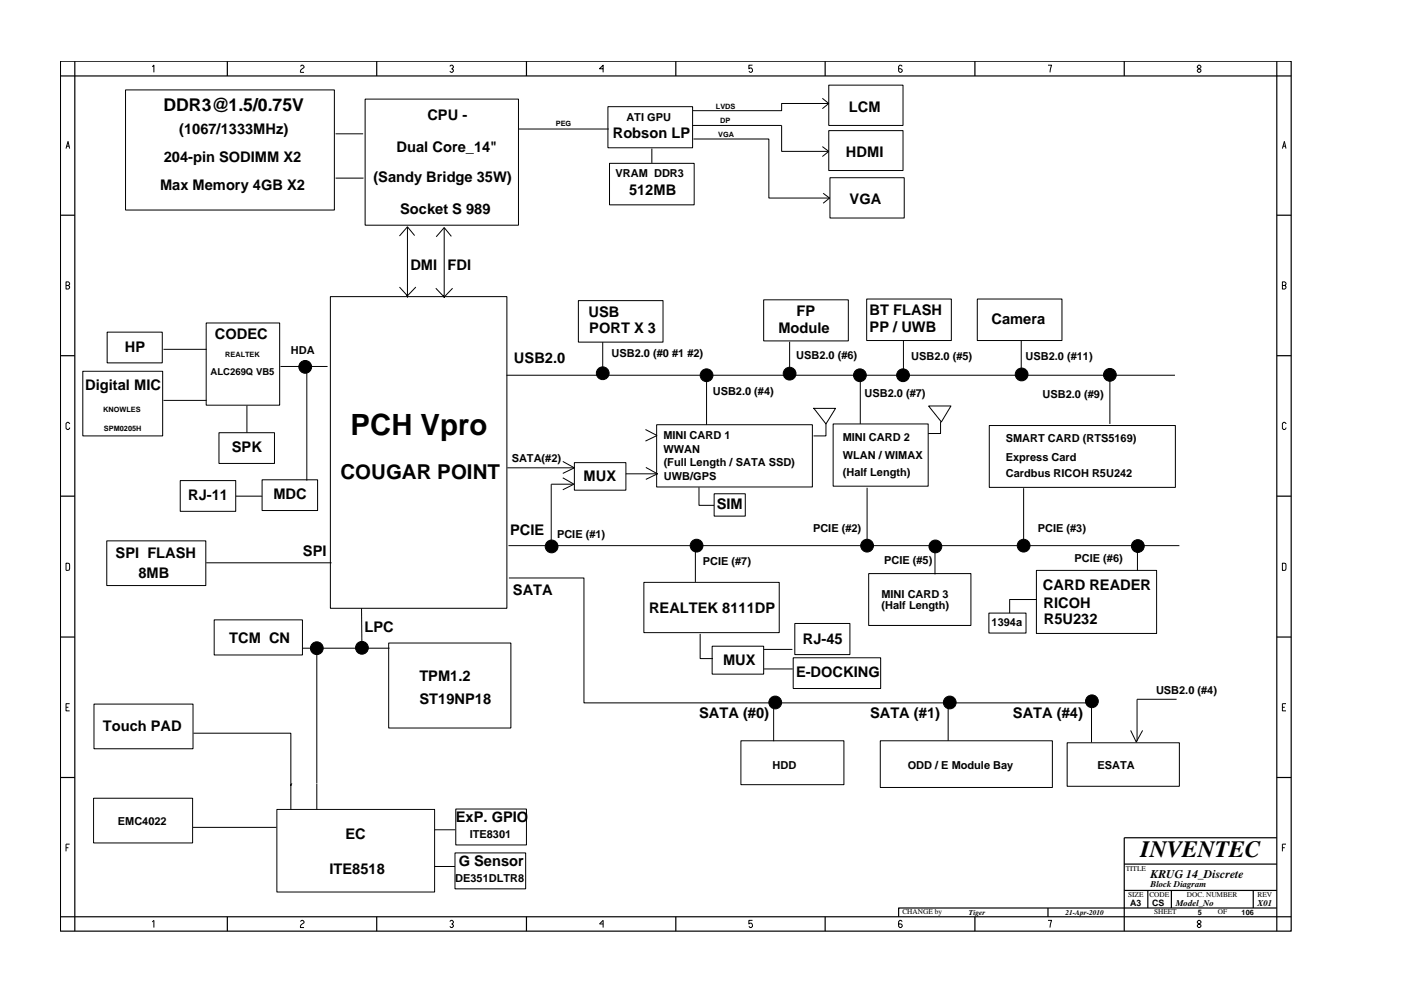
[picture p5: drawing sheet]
<svg xmlns="http://www.w3.org/2000/svg" width="297mm" height="210mm" viewBox="0 0 297 210" stroke-linecap="round" stroke-linejoin="round" font-family="sans-serif">
<g fill="none" stroke="#000" stroke-width=".21">
<path d="M26.6 19.1h44.3v25.5h-44.3zM32.3 14.2l.3-.4v1.6M63.7 14.1l.3-.3h.2l.3 .3v.2l-.5 .4-.3 .4v.3h.8M95.4 14.1l.2-.3h.3l.2 .3v.2l-.3 .3 .3 .2v.3l-.2 .3h-.3l-.2-.3M127.9 14.6h-.8l.8-.8v1.6M159.5 13.8h-.7v.8l.2-.2a.5 .5 0 0 1 .5 .7l-.2 .3h-.3l-.2-.3M175.7 18.1h15.8v8.5h-15.8zM191.3 14.1l-.3-.3h-.2l-.3 .3v1l.3 .3h.2l.3-.3v-.3l-.3-.2h-.5M222.2 13.8h.8l-.4 1.6M254.1 13.8l-.2 .3v.2l.7 .5v.3l-.2 .3h-.3l-.2-.3v-.3l.7-.5v-.2l-.2-.3zM14 31.5l.4-1.5 .4 1.5M14.1 31h.6"/>
<path d="M71.1 28.4h5.9M71.1 37.8h6M77.4 21h32.5v26.8h-32.5zM110 27.4h19.1M128.9 22.6h17.9v8.8h-17.9zM129.2 34.7h18v8.8h-18zM138.2 31.5v3.1M146.8 26.6h18.9v5.5h9.9M147 29.5h16v12.5h13M174.4 20.9l1.3 1.1-1.3 1.1M174.4 31.1l1.3 1-1.3 1.1M175.7 27.7h15.8v8.5h-15.8z"/>
<path d="M175.7 22h-10v1.5h-18.8M176 37.7h15.7v8.6h-15.7zM271.9 31.5l.4-1.5 .4 1.5M272 31h.6M14 59.8h.5l.3 .3v.2l-.3 .3 .3 .2v.3l-.3 .2h-.5zM86.4 48.2v14.8l-.3-.5M87.9 50l-1.5-1.9-1.7 2M94.2 48.3v14.8l-.3-.5M94.2 48.3l1.5 1.9M94.2 48.3l-1.7 1.9M174.5 41l1.4 1-1.4 1.1M14 60.6h.5"/>
<path d="M17.6 78.8h16.9v13.7h-16.9zM22.7 70.5h11.7v6.5h-11.7zM34.7 74.1h9.1M43.7 68.5h15.6v17.5h-15.6zM59.5 77.8h10M65.1 78.4v23.6M70 62.9h37.5v66.2h-37.5zM84.7 60.9l1.7 1.9 1.8-1.9M92.4 61.2l1.8 1.8 1.8-1.8M107.4 79.6h141.7M122.6 63.8h18v8.8h-18zM127.8 72.6v7"/>
<path d="M149.8 80v10.1M161.9 63.6h18v8.7h-18zM167.4 72.5v7M182.4 79.8v10.1M183.8 63.4h17.9v8.8h-17.9zM191.5 72.2v7.1M207.2 63.4h18v8.8h-18zM216.5 72.2v7.1M235.3 79.5v10.4M271.9 60.6h.5l.3-.3v-.2l-.3-.3h-.5v1.5h.5l.3-.2v-.3l-.3-.2M14.8 89.9l-.3-.3h-.2l-.3 .3v1l.3 .2h.2l.3-.4M34.7 84.9h9.1"/>
<path d="M46.4 91.8h11.8v6.5h-11.8zM52.4 86v5.8M107.6 99.3h14.1M119.3 97.9l2.5 1.4-2.5 1.1M121.8 98.2h10.9v5.8h-10.9zM136.8 91.1l2.5 1.3-2.5 1.2M136.9 99.2l2.5 1.3-2.5 1.2M139.2 90.1h33v13.2h-33zM172.5 86.6l2.6 3.3 2.1-3.3h-4.8M175.1 89.9v2.6h-2.6M176.6 89.9h20.2v13.3h-20.2zM196.9 86.1h4.7l-2 3.4z"/>
<path d="M199.4 89.4v2.6h-2.6M209.7 90.3h39.5v13.1h-39.5zM272.7 89.9l-.3-.3h-.3l-.2 .3v1l.2 .2h.3l.3-.4M14 119.5l.7 .1v1.3l-.7 .1zM22.6 114.8h21v9.4h-21zM38.2 102h11.8v6.5h-11.8zM43.7 119.4h26.6M50 105.3h5.6M55.6 101.8h11.7v6.5h-11.7zM107.8 115.8h142.2M119.3 101.4l2.4 1.3-2.4 1.2M121.4 102.7h-4.5v13"/>
<path d="M132.7 100.5h6.8M147.4 116.4v7.1M148.2 103.4v3.8h3.2M151.4 104.8h6.6v4.7h-6.6zM183.8 103.5v12.1M198.2 115.9v6M217 103.6v12.1M241.2 115.9v5.1M271.9 119.5l.7 .1v1.3l-.7 .1zM45.4 131.5h18.7v7.5h-18.7zM64.1 137.5h18.5M67.2 137.6v28.6"/>
<path d="M76.7 129.1v8.5M82.4 136.4h25.9v18.1h-25.9zM107.9 122.6h15.9v26.5h107.5M136.5 123.6h28.7v10.6h-28.7zM148.4 134.5v5.2h2.8M151 137.1h10.9v5.9h-10.9zM161.9 137.8h6.1M168.2 139.6h18.5v6.5h-18.5zM168.5 132.3h11.7v6.6h-11.7zM184.2 121.7h21.7v11h-21.7zM209.7 130.1h7.8v4.2h-7.8zM219.7 121h25.5v13.4h-25.5z"/>
<path d="M219.8 127.2h-5.7v2.9M14 150.1h.5M14.8 149.3h-.8v1.5h.8M19.9 149.4h21v9.5h-21zM41 155.6h20.7v11.1l.2-.5M157.1 157.2h21.8v9.3h-21.8zM162 141.9h6.1M164 149.1v8.2M186.6 157.2h36.5v9.9h-36.5zM201 149v8.2M226.3 157.6h23.7v9.2h-23.7zM231.4 149.3v8.2"/>
<path d="M239.7 155l1.2 2.4 1.4-2.4M249.5 148.4h-8.4v8.9M271.9 150.1h.5M272.7 149.3h-.8v1.5h.8M14 179.9h.5M14.8 179.1h-.8v1.5M19.8 169.4h21v9.4h-21zM40.9 175.5h17.7M58.7 171.7h33.4v17.6h-33.4zM61.7 166.4v5.3M67.2 166.3v5.3M92.1 176.1h4.4"/>
<path d="M96.6 171.6h15v7.7h-15zM271.9 179.9h.5M272.7 179.1h-.8v1.5M32.3 195.6l.3-.3v1.5M63.7 195.5l.3-.2h.2l.3 .2v.3l-.5 .3-.3 .4v.3h.8M92.1 183.8h4.4M95.4 195.5l.2-.2h.3l.2 .2v.3l-.3 .2 .3 .3v.2l-.2 .3h-.3l-.2-.3M96.5 181h14.9v7.6h-14.9zM127.9 196h-.8l.8-.7v1.5M159.5 195.3h-.7v.7l.2-.1a.5 .5 0 0 1 .5 .6l-.2 .3h-.3l-.2-.3M191.3 195.5l-.3-.2h-.2l-.3 .2v1l.3 .3h.2l.3-.3v-.2l-.3-.3h-.5M222.2 195.3h.8l-.4 1.5"/>
<path d="M254.1 195.3l-.2 .2v.3l.7 .5v.2l-.2 .3h-.3l-.2-.3v-.2l.7-.5v-.3l-.2-.2z"/>
<circle cx="64.7" cy="77.8" r="1.35"/>
<circle cx="127.8" cy="79.2" r="1.35"/>
<circle cx="149.8" cy="79.6" r="1.35"/>
<circle cx="167.4" cy="79.3" r="1.35"/>
<circle cx="182.3" cy="79.6" r="1.35"/>
<circle cx="191.5" cy="79.6" r="1.35"/>
<circle cx="216.6" cy="79.4" r="1.35"/>
<circle cx="235.3" cy="79.5" r="1.35"/>
<circle cx="117" cy="115.9" r="1.35"/>
<circle cx="147.7" cy="115.8" r="1.35"/>
<circle cx="183.8" cy="115.8" r="1.35"/>
<circle cx="198.3" cy="115.9" r="1.35"/>
<circle cx="217" cy="115.8" r="1.35"/>
<circle cx="241.2" cy="115.9" r="1.35"/>
<circle cx="67.2" cy="137.5" r="1.35"/>
<circle cx="76.7" cy="137.4" r="1.35"/>
<circle cx="164.4" cy="149" r="1.35"/>
<circle cx="201.4" cy="149" r="1.35"/>
<circle cx="231.5" cy="148.8" r="1.35"/>
</g>
<g fill="#000">
<circle cx="64.7" cy="77.8" r="1.35"/>
<circle cx="127.8" cy="79.2" r="1.35"/>
<circle cx="149.8" cy="79.6" r="1.35"/>
<circle cx="167.4" cy="79.3" r="1.35"/>
<circle cx="182.3" cy="79.6" r="1.35"/>
<circle cx="191.5" cy="79.6" r="1.35"/>
<circle cx="216.6" cy="79.4" r="1.35"/>
<circle cx="235.3" cy="79.5" r="1.35"/>
<circle cx="117" cy="115.9" r="1.35"/>
<circle cx="147.7" cy="115.8" r="1.35"/>
<circle cx="183.8" cy="115.8" r="1.35"/>
<circle cx="198.3" cy="115.9" r="1.35"/>
<circle cx="217" cy="115.8" r="1.35"/>
<circle cx="241.2" cy="115.9" r="1.35"/>
<circle cx="67.2" cy="137.5" r="1.35"/>
<circle cx="76.7" cy="137.4" r="1.35"/>
<circle cx="164.4" cy="149" r="1.35"/>
<circle cx="201.4" cy="149" r="1.35"/>
<circle cx="231.5" cy="148.8" r="1.35"/>
</g>
<g fill="none" stroke="#000" stroke-width=".25">
<path d="M12.8 13h261v184.6h-261zM12.8 16.1h261M15.9 13v184.6M48.2 13v3.1M79.9 13v3.1M111.6 13v3.1M143.3 13v3.1M174.9 13v3.1M206.7 13v3.1M238.4 13v3.1M270.7 13v184.6M12.8 45.7h3.1"/>
<path d="M270.7 45.7h3.1M12.8 75.5h3.1M270.7 75.5h3.1M12.8 105.3h3.1M270.7 105.3h3.1M12.8 135.2h3.1M270.7 135.2h3.1M12.8 165h3.1M270.7 165h3.1M270.7 177.7h-32.3v19.9M12.8 194.5h261M48.2 194.5v3.1"/>
<path d="M79.9 194.5v3.1M111.6 194.5v3.1M143.3 194.5v3.1M174.9 194.5v3.1M206.7 194.5v3.1M222.2 192.6v1.9M238.4 183.3h32.3M238.4 188.9h32.3M243.4 188.9v3.7M248.4 188.9v3.7M265.7 188.9v3.7M270.7 192.6h-80.2v1.9"/>
</g>
<text font-size="6.2" x="74.3" y="92.4">PCH Vpro</text>
<text font-size="5" x="241.8" y="181.9">INVENTEC</text>
<text font-size="4.4" x="72.2" y="101.7">COUGAR POINT</text>
<text font-size="3.7" x="34.7" y="23.7">DDR3@1.5/0.75V</text>
<g font-size="3.1">
<text x="180" y="23.7">LCM</text>
<text x="38" y="28.5">(1067/1333MHz)</text>
<text x="90.6" y="25.4">CPU -</text>
<text x="129.9" y="29.3">Robson LP</text>
<text x="34.7" y="34.3">204-pin SODIMM X2</text>
<text x="84.1" y="32.2">Dual Core_14&quot;</text>
<text x="179.4" y="33.2">HDMI</text>
<text x="33.9" y="40.4">Max Memory 4GB X2</text>
<text x="79.2" y="38.7">(Sandy Bridge 35W)</text>
<text x="133.4" y="41.3">512MB</text>
<text x="84.8" y="45.4">Socket S 989</text>
<text x="180.1" y="43.3">VGA</text>
<text x="87" y="57.4">DMI</text>
<text x="94.9" y="57.4">FDI</text>
<text x="45.6" y="71.9">CODEC</text>
<text x="124.8" y="67.3">USB</text>
<text x="124.9" y="70.6">PORT X 3</text>
<text x="165" y="70.6">Module</text>
<text x="168.9" y="66.9">FP</text>
<text x="184.4" y="66.9">BT FLASH</text>
<text x="184.4" y="70.5">PP / UWB</text>
<text x="210.2" y="68.8">Camera</text>
<text x="26.5" y="74.6">HP</text>
<text x="109" y="77.1">USB2.0</text>
<text x="18.1" y="82.7">Digital MIC</text>
<text x="49.2" y="96">SPK</text>
<text x="123.7" y="102">MUX</text>
<text x="39.9" y="106.1">RJ-11</text>
<text x="58" y="106">MDC</text>
<text x="108.2" y="113.4">PCIE</text>
<text x="152" y="108.1">SIM</text>
<text x="24.5" y="118.4">SPI FLASH</text>
<text x="64.2" y="118">SPI</text>
<text x="29.3" y="122.7">8MB</text>
<text x="221.1" y="125.2">CARD READER</text>
<text x="108.7" y="126.2">SATA</text>
<text x="137.6" y="130">REALTEK 8111DP</text>
<text x="221.3" y="128.9">RICOH</text>
<text x="48.6" y="136.5">TCM CN</text>
<text x="77.3" y="134.2">LPC</text>
<text x="170.2" y="136.5">RJ-45</text>
<text x="221.3" y="132.4">R5U232</text>
<text x="153.3" y="141.2">MUX</text>
<text x="168.8" y="143.7">E-DOCKING</text>
<text x="88.9" y="144.6">TPM1.2</text>
<text x="88.9" y="149.4">ST19NP18</text>
<text x="21.8" y="155.2">Touch PAD</text>
<text x="148.2" y="152.3">SATA (#0)</text>
<text x="184.5" y="152.3">SATA (#1)</text>
<text x="214.8" y="152.4">SATA (#4)</text>
<text x="73.2" y="178">EC</text>
<text x="96.7" y="174.5">ExP. GPIO</text>
<text x="69.8" y="185.5">ITE8518</text>
<text x="97.3" y="183.8">G Sensor</text>
</g>
<text font-size="2.5" x="244" y="186.3">KRUG 14_Discrete</text>
<g font-size="2.3">
<text x="132.8" y="25.6">ATI GPU</text>
<text x="130.5" y="37.6">VRAM DDR3</text>
<text x="61.7" y="75.1">HDA</text>
<text x="129.7" y="75.7">USB2.0 (#0 #1 #2)</text>
<text x="168.8" y="76.1">USB2.0 (#6)</text>
<text x="193.2" y="76.4">USB2.0 (#5)</text>
<text x="217.4" y="76.4">USB2.0 (#11)</text>
<text x="151.1" y="83.8">USB2.0 (#4)</text>
<text x="183.3" y="84.2">USB2.0 (#7)</text>
<text x="221.1" y="84.5">USB2.0 (#9)</text>
<text x="140.7" y="93.2">MINI CARD 1</text>
<text x="178.7" y="93.6">MINI CARD 2</text>
<text x="213.3" y="93.8">SMART CARD (RTS5169)</text>
<text x="108.5" y="98">SATA(#2)</text>
<text x="140.7" y="96.1">WWAN</text>
<text x="140.7" y="98.8">(Full Length / SATA SSD)</text>
<text x="140.8" y="101.8">UWB/GPS</text>
<text x="178.7" y="97.3">WLAN / WIMAX</text>
<text x="178.7" y="101">(Half Length)</text>
<text x="213.2" y="97.7">Express Card</text>
<text x="213.3" y="101.3">Cardbus RICOH R5U242</text>
<text x="172.4" y="113">PCIE (#2)</text>
<text x="220" y="113">PCIE (#3)</text>
<text x="118.1" y="114.2">PCIE (#1)</text>
<text x="149" y="119.8">PCIE (#7)</text>
<text x="187.4" y="119.7">PCIE (#5)</text>
<text x="227.8" y="119.3">PCIE (#6)</text>
<text x="186.9" y="126.8">MINI CARD 3</text>
<text x="186.9" y="129.3">(Half Length)</text>
<text x="210.2" y="132.9">1394a</text>
<text x="245.1" y="147.2">USB2.0 (#4)</text>
<text x="163.8" y="163.2">HDD</text>
<text x="192.5" y="163.2">ODD / E Module Bay</text>
<text x="232.7" y="163.2">ESATA</text>
<text x="25" y="175">EMC4022</text>
<text x="99.6" y="177.8">ITE8301</text>
<text x="96.5" y="187.1">DE351DLTR8</text>
</g>
<text font-size="2" x="44.6" y="79.5">ALC269Q VB5</text>
<g font-size="1.9">
<text x="244" y="188.2">Block Diagram</text>
<text x="239.6" y="192.2">A3</text>
<text x="244.3" y="192.3">CS</text>
<text x="249.3" y="192.2">Model_No</text>
<text x="266.6" y="192.2">X01</text>
</g>
<g font-size="1.6">
<text x="151.8" y="23">LVDS</text>
<text x="117.9" y="26.7">PEG</text>
<text x="152.3" y="29.1">VGA</text>
<text x="152.7" y="26.2">DP</text>
<text x="47.8" y="75.8">REALTEK</text>
<text x="21.9" y="87.4">KNOWLES</text>
<text x="22" y="91.4">SPM0205H</text>
<text x="238.7" y="184.8">TITLE</text>
<text x="239.2" y="190.4">SIZE</text>
<text x="243.7" y="190.4">CODE</text>
<text x="251.7" y="190.4">DOC. NUMBER</text>
<text x="266.6" y="190.4">REV</text>
<text x="191.3" y="193.8">CHANGE by</text>
<text x="205.4" y="194.1">Tiger</text>
<text x="225.9" y="194.1">21-Apr-2010</text>
<text x="244.7" y="193.8">SHEET</text>
<text x="253.9" y="194.1">5</text>
<text x="258.2" y="193.8">OF</text>
<text x="263.3" y="194.1">106</text>
</g>
</svg>
